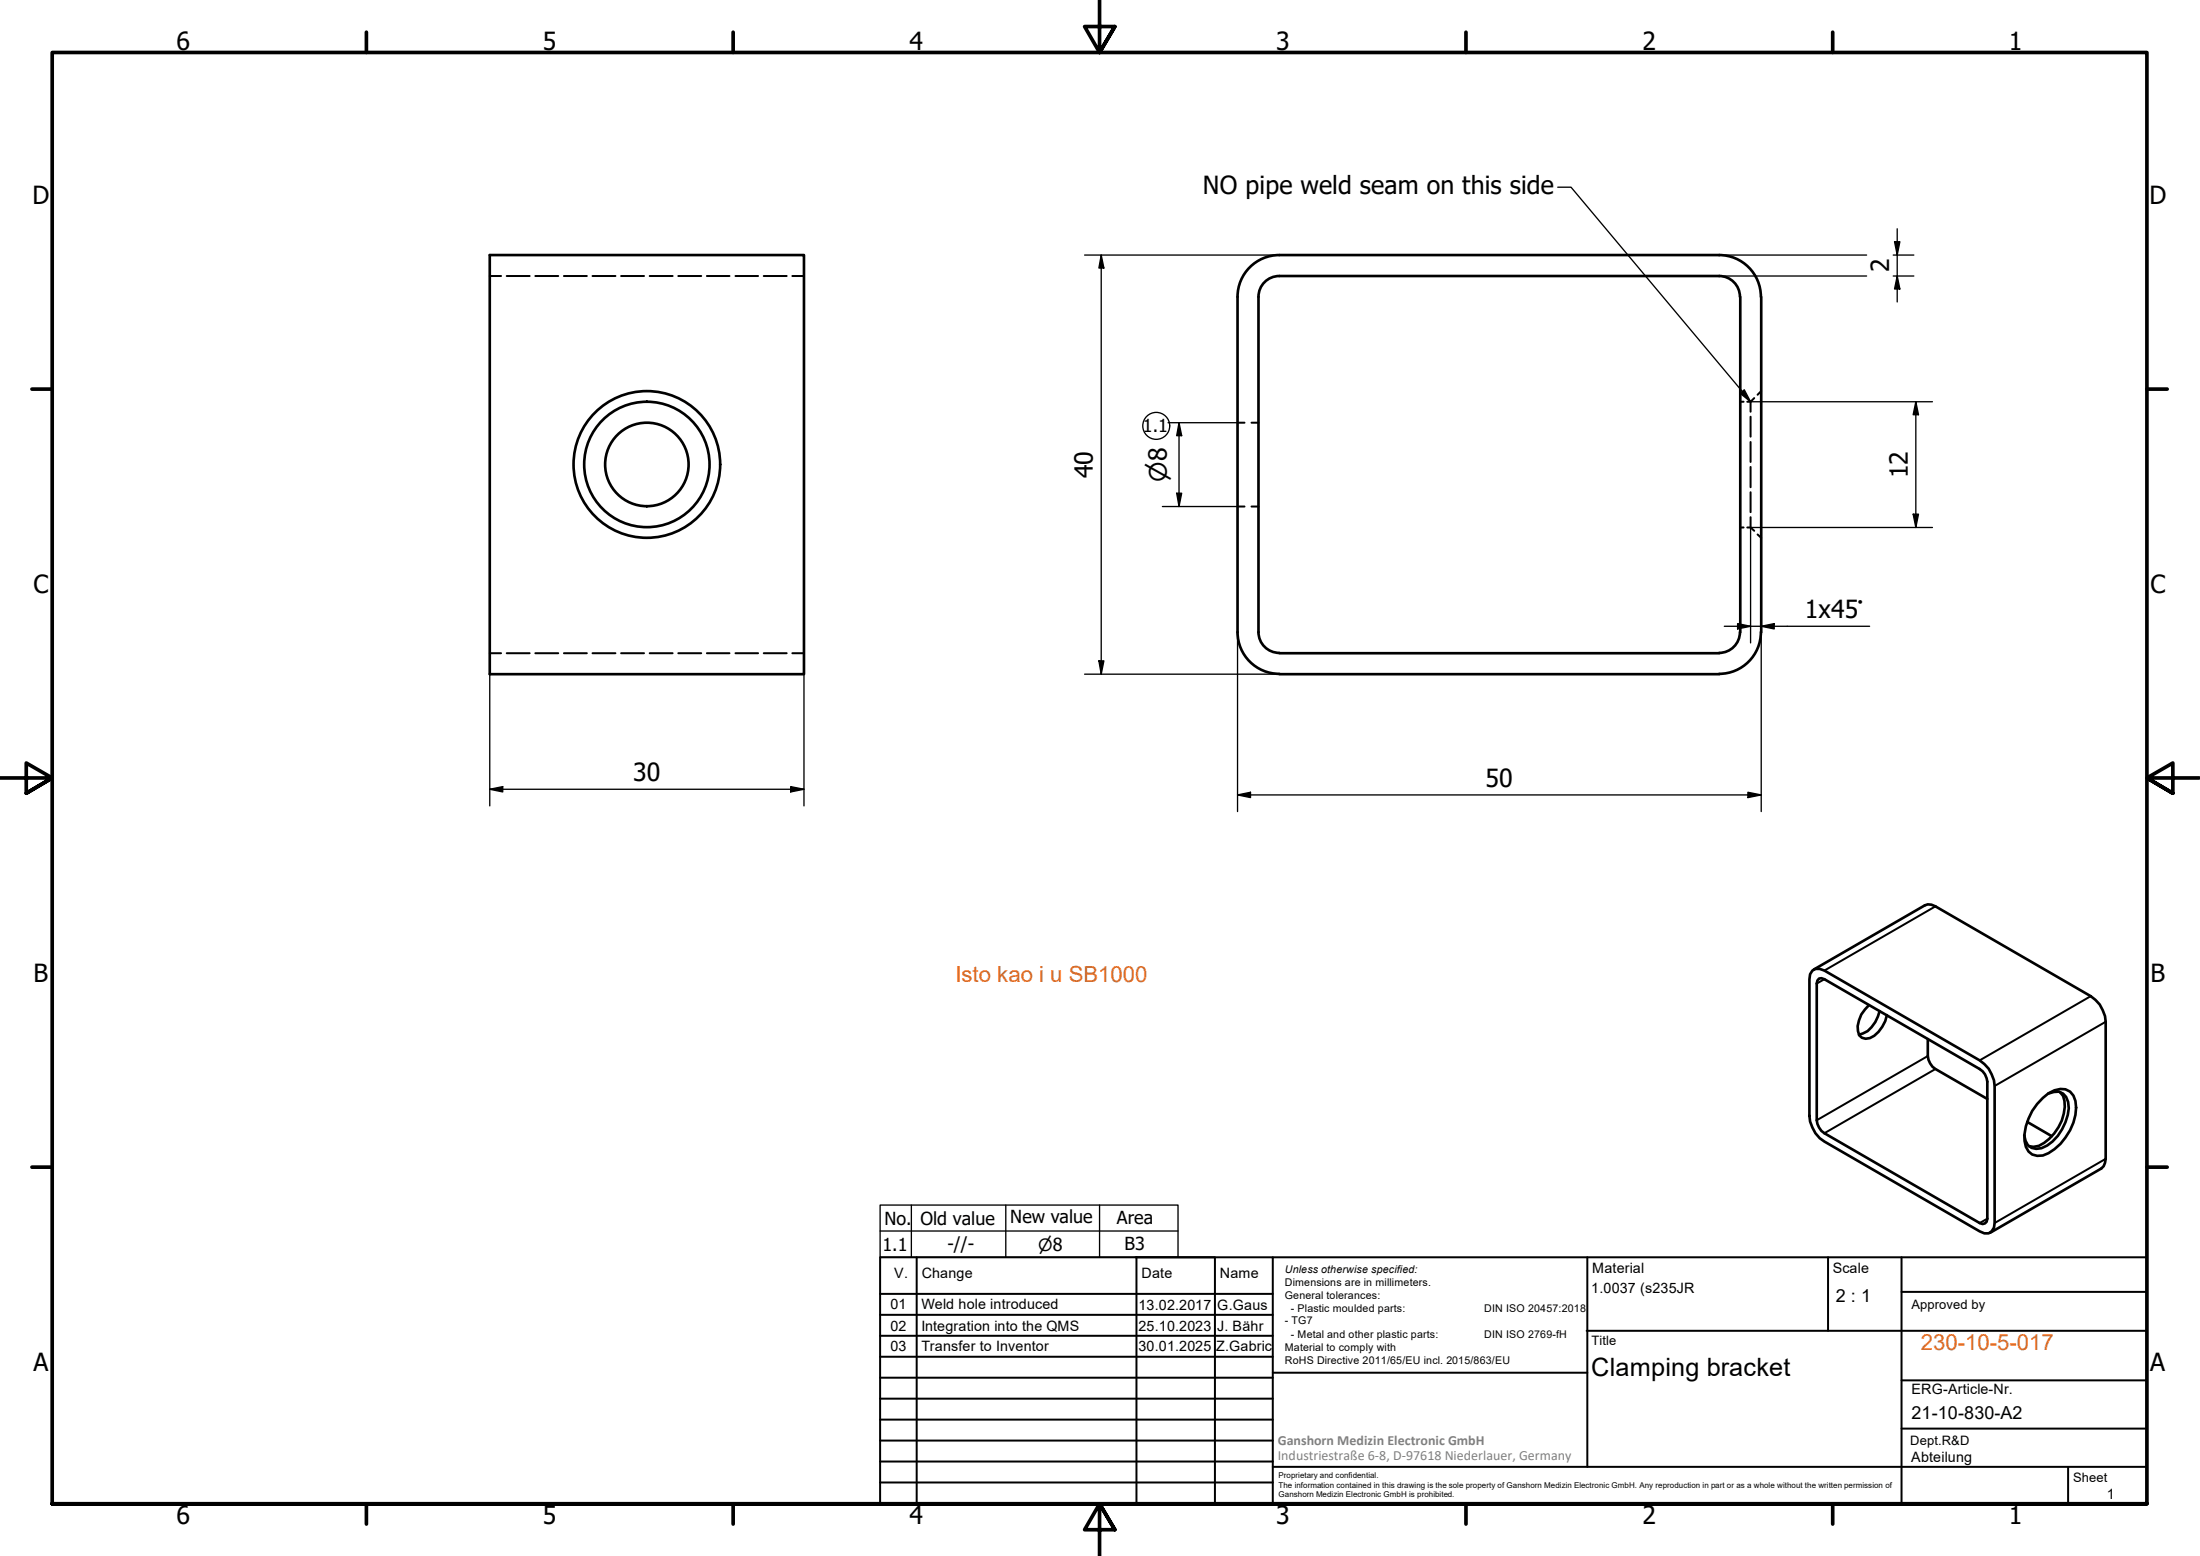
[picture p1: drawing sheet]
<svg xmlns="http://www.w3.org/2000/svg" width="420mm" height="297mm" viewBox="0 0 420 297" stroke-linecap="round" stroke-linejoin="round" font-family="sans-serif">
<!-- layer: Hidden (ISO) -->
<g fill="none" stroke="#000" stroke-width=".38">
<path d="M93.5 52.7h2.2M96.8 52.7h4.4M102.2 52.7h4.4M107.7 52.7h4.4M113.2 52.7h4.3M118.6 52.7h4.4M124.1 52.7h4.4M129.5 52.7h4.4M135 52.7h4.3M140.5 52.7h4.3M145.9 52.7h4.3M151.3 52.7h2.2"/>
<path d="M332.4 76.7h.6M333.7 76.7h.6M334.3 76.7v1.9M334.3 79.6v3.8M335 76l-.7 .7M336.4 74.7l-.7 .7M236.3 96.7h1.4M236.3 80.7h1.4M239 96.7h1.3M239 80.7h1.3M334.3 84.4v3.8M334.3 89.1v3.9"/>
<path d="M334.3 94v3.8M334.3 98.7v2M332.4 100.7h.6M333.7 100.7h.6M334.3 100.7l.7 .6M335.7 102l.7 .7M93.5 124.7h2.2M96.8 124.7h4.4M102.2 124.7h4.4M107.7 124.7h4.4M113.2 124.7h4.3M118.6 124.7h4.4"/>
<path d="M124.1 124.7h4.4M129.5 124.7h4.4M135 124.7h4.3M140.5 124.7h4.3M145.9 124.7h4.3M151.3 124.7h2.2"/>
</g>
<!-- layer: Visible (ISO) -->
<g fill="none" stroke="#000" stroke-width=".51">
<path d="M93.5 48.7h60v80h-60zM244.3 52.7a4 4 0 0 0-4 4v64M244.3 48.7a8 8 0 0 0-8 8v64M244.3 48.7h84a8 8 0 0 1 8 8M244.3 52.7h84a4 4 0 0 1 4 4M332.4 56.7v64M336.4 56.7v64M236.3 120.7a8 8 0 0 0 8 7.9M240.3 120.7a4 4 0 0 0 4 3.9M244.3 128.7h84.1M244.3 124.7h84.1M332.3 120.7a4 4 0 0 1-4 3.9"/>
<path d="M336.3 120.7a8 8 0 0 1-8 7.9M346.1 185.3l.6-.3h.8l.9 .3 29.7 17.1a6 6 0 0 1 2.8 4.9v26.2a1.74 1.74 0 0 1-.8 1.8 1.74 1.74 0 0 1-2-.2l-29.7-17.2a6 6 0 0 1-2.8-4.9v-26.1l.1-.9zM346.4 185.1l21.2-12.3 .6-.2 .7 .1 .7 .3 29.7 17.2a6 6 0 0 1 2.8 4.9v26.1l-.3 1.4-.5 .5-21.2 12.2M347.4 186.8l.5-.1 .5 .2 29.7 17.2a3.1 3.1 0 0 1 1.4 2.4v26.1l-.1 .6-.3 .3-.4 .2-.6-.2-29.7-17.2a3.3 3.3 0 0 1-1.4-2.4v-26.1l.1-.6zM356.9 191.9a5.7 5.7 0 0 0-2.1 4.9 1.58 1.58 0 0 0 2.3 1.4 5.9 5.9 0 0 0 3.3-4.4M359 193a5.6 5.6 0 0 1-4 4.5M368.2 198.4v3.2a3.3 3.3 0 0 0 1.4 2.5l9.9 5.7M387.2 214.2l4.7 2.7M390.1 209.6a4.9 4.9 0 0 1 4.4-1.7 3.2 3.2 0 0 1 2 3.5 10.5 10.5 0 0 1-6.4 9.2 2.72 2.72 0 0 1-3.4-2.8 10.7 10.7 0 0 1 3.4-8.2zM391.2 208.8l1-.3a2.21 2.21 0 0 1 2.8 1.9 8.3 8.3 0 0 1-2 6.4 5.6 5.6 0 0 1-4.1 2.5 2.4 2.4 0 0 1-2.3-2.6M393.4 208.5l.6 .7a8.1 8.1 0 0 1-2.6 8.2 3.9 3.9 0 0 1-3.9 1.4"/>
<circle cx="123.5" cy="88.7" r="14"/>
<circle cx="123.5" cy="88.7" r="12"/>
<circle cx="123.5" cy="88.7" r="8"/>
</g>
<!-- layer: Visible Narrow (ISO) -->
<path d="M369.6 173l-21.2 12.3M348.4 186.9l-1.4 .9M399.3 190.2l-21.2 12.2M402.1 195.1l-21.2 12.2M368.2 201.6l-21.2 12.3M369.6 204.1l-21.2 12.2M379.5 232.6l-1.4 .9M402.1 221.2l-21.2 12.3" fill="none" stroke="#000" stroke-width=".38"/>
<!-- layer: Border (ISO) -->
<g fill="none" stroke="#000" stroke-width=".7">
<path d="M70 6.1v3.9M140 6.1v3.9M210 0v10l-2.9-4.9h5.8l-2.9 4.9 2.9-4.9M280 6.1v3.9M350 6.1v3.9M6.1 74.3h3.9M410 74.3h3.9M0 148.5h10l-5-2.8v5.7l5-2.9-5 2.9M420 148.5h-10l5-2.8v5.7l-5-2.9 5 2.9M6.1 222.8h3.9M410 222.8h3.9M10 287.1v-277.1h400v277.1h-400h400"/>
<path d="M70 287.1v3.8M140 287.1v3.8M212.9 292l-2.9-4.9 2.9 4.9h-5.8l2.9-4.9v9.9M280 287.1v3.8M350 287.1v3.8"/>
</g>
<!-- layer: TitleBlock -->
<g fill="none" stroke="#000" stroke-width=".38">
<path d="M168.1 251h75M168.1 247h75M168.1 255h75M168.1 259h75M175.1 240v47M216.9 240h15M217 240v47M232 240v47M243.1 240.1v46.9h-75v-47h241.9v47.1h-167M303 254h107M303.1 240v40M349.1 240v14"/>
<path d="M363.2 240v47.1M363.2 246.6h46.8M168.1 271h75M168.1 263h75M168.1 267h75M168.1 275h75M168.1 279h75M243.1 262.1h60M363.2 272.7h46.8M363.2 263.5h46.8M168.1 283h75M216.9 287h15"/>
<path d="M243.1 280h166.9M395 280.1v7"/>
</g>
<!-- layer: Sketch Geometry (ISO) -->
<g fill="none" stroke="#000" stroke-width=".25">
<path d="M168.1 235h56.9M168.1 230h56.9v10h-56.9zM174.1 230v10M192.1 230v10M210 230v10"/>
<circle cx="220.8" cy="81.3" r="2.57"/>
</g>
<!-- layer: Dimension (ISO) -->
<g fill="none" stroke="#000" stroke-width=".25">
<path d="M207.1 48.7h37.2M210.3 48.7v80M210.3 48.7l.5 2.5h-.9zM328.4 48.7h28.1M328.4 52.7h28.1M361.6 48.7h3.9M361.6 52.7h3.9M361.8 46.2h1l-.5 2.5zM362.3 43.7v13.9M362.3 52.7l.5 2.5h-1zM334.3 76.7h34.8M365.9 76.7l.5 2.5h-1z"/>
<path d="M365.9 76.7v24M222 96.7h14.3M223.1 80.7h13.2M224.7 94.2h1l-.5 2.5zM225.2 80.7l.5 2.5h-1zM225.2 80.7v16M365.4 98.2h1l-.5 2.5zM329.3 119.6h27.8M331.9 119l2.4 .6-2.4 .5zM336.4 119.6l2.4-.6v1.1zM369.1 100.7h-34.8v22M93.5 128.7v25.1"/>
<path d="M153.5 128.7v25.1M207.1 128.7h37.2M209.9 126.2h.9l-.5 2.5zM236.3 120.7v34.2M336.4 120.7v34.2M93.5 150.7l2.5-.5v1zM93.5 150.7h60M151 150.2l2.5 .5-2.5 .5zM236.3 151.8l2.5-.6v1.1zM236.3 151.8h100.1M333.8 151.2l2.6 .6-2.6 .5z"/>
</g>
<g fill="#000">
<path d="M210.3 48.7l.5 2.5h-.9zM361.8 46.2h1l-.5 2.5zM362.3 52.7l.5 2.5h-1zM365.9 76.7l.5 2.5h-1zM224.7 94.2h1l-.5 2.5zM225.2 80.7l.5 2.5h-1zM365.4 98.2h1l-.5 2.5zM336.4 119.6l2.4-.6v1.1zM209.9 126.2h.9l-.5 2.5zM331.9 119l2.4 .6-2.4 .5zM93.5 150.7l2.5-.5v1zM151 150.2l2.5 .5-2.5 .5z"/>
<path d="M236.3 151.8l2.5-.6v1.1zM333.8 151.2l2.6 .6-2.6 .5z"/>
</g>
<!-- layer: Symbol (ISO) -->
<path d="M297.5 35.7h2.5l34.3 41M332.4 75.1l.7-.7 1.2 2.3z" fill="none" stroke="#000" stroke-width=".25"/>
<path d="M332.4 75.1l.7-.7 1.2 2.3z" fill="#000"/>
<g font-size="4.8">
<text x="33.7" y="9.6">6</text>
<text x="103.7" y="9.6">5</text>
<text x="173.7" y="9.6">4</text>
<text x="243.7" y="9.6">3</text>
<text x="313.7" y="9.6">2</text>
<text x="383.7" y="9.6">1</text>
<text x="6.2" y="38.9">D</text>
<text x="229.7" y="37.1">NO pipe weld seam on this side</text>
<text x="410.5" y="38.9">D</text>
<text x="360.8" y="52" transform="rotate(-90 360.8 52)">2</text>
<text x="208.7" y="91.3" transform="rotate(-90 208.7 91.3)">40</text>
<text x="364.4" y="91.3" transform="rotate(-90 364.4 91.3)">12</text>
<text x="6.4" y="113.1">C</text>
<text x="410.7" y="113.1">C</text>
<text x="344.7" y="118">1x45°</text>
<text x="120.9" y="149.1">30</text>
<text x="283.7" y="150.2">50</text>
<text x="6.4" y="187.4">B</text>
<text x="410.7" y="187.4">B</text>
<text x="6.4" y="261.7">A</text>
<text x="303.9" y="262.7">Clamping bracket</text>
<text x="410.7" y="261.7">A</text>
<text x="33.7" y="290.9">6</text>
<text x="103.7" y="290.9">5</text>
<text x="173.7" y="290.9">4</text>
<text x="243.7" y="290.9">3</text>
<text x="313.7" y="290.9">2</text>
<text x="383.7" y="290.9">1</text>
</g>
<text font-size="4.6" x="222.8" y="91.9" transform="rotate(-90 222.8 91.9)">⌀8</text>
<g font-size="4.2" fill="#ff6200">
<text x="182.5" y="187.4">Isto kao i u SB1000</text>
<text x="366.8" y="257.7">230-10-5-017</text>
</g>
<g font-size="3.4">
<text x="218.2" y="82.5">1.1</text>
<text x="168.9" y="233.8">No.</text>
<text x="175.8" y="233.9">Old value</text>
<text x="192.9" y="233.5">New value</text>
<text x="213.3" y="233.7">Area</text>
<text x="168.5" y="238.7">1.1</text>
<text x="181" y="238.7">-//-</text>
<text x="214.8" y="238.6">B3</text>
<text x="350.6" y="248.5">2 : 1</text>
<text x="365.1" y="270.9">21-10-830-A2</text>
</g>
<text font-size="3.2" x="198.2" y="238.9">⌀8</text>
<g font-size="2.7">
<text x="170.8" y="244">V.</text>
<text x="176" y="244">Change</text>
<text x="218" y="244">Date</text>
<text x="233" y="244">Name</text>
<text x="304.1" y="243">Material</text>
<text x="350" y="243.1">Scale</text>
<text x="170.1" y="249.9">01</text>
<text x="176" y="249.9">Weld hole introduced</text>
<text x="217.4" y="250">13.02.2017</text>
<text x="232.5" y="250">G.Gaus</text>
<text x="303.9" y="246.8">1.0037 (s235JR</text>
<text x="170.1" y="254">02</text>
<text x="170.1" y="257.9">03</text>
<text x="176" y="254">Integration into the QMS</text>
<text x="176" y="257.9">Transfer to Inventor</text>
<text x="217.4" y="254">25.10.2023 J. Bähr</text>
<text x="217.4" y="257.9">30.01.2025</text>
<text x="232.3" y="258">Z.Gabric</text>
<text x="365.1" y="266.1">ERG-Article-Nr.</text>
<text x="365" y="279">Abteilung</text>
<text x="402.3" y="286.2">1</text>
</g>
<g font-size="2.7" fill="#808080">
<text x="244" y="275.8">Ganshorn Medizin Electronic GmbH</text>
<text x="244" y="278.7">Industriestraße 6-8, D-97618 Niederlauer, Germany</text>
</g>
<g font-size="2.5">
<text x="365.1" y="249.9">Approved by</text>
<text x="304" y="256.8">Title</text>
<text x="364.8" y="275.8">Dept.R&amp;D</text>
<text x="395.9" y="282.9">Sheet</text>
</g>
<g font-size="2">
<text x="245.4" y="242.9">Unless otherwise specified:</text>
<text x="245.4" y="245.4">Dimensions are in millimeters.</text>
<text x="245.4" y="247.9">General tolerances:</text>
<text x="246.5" y="250.4">- Plastic moulded parts:</text>
<text x="283.5" y="250.4">DIN ISO 20457:2018</text>
<text x="245.4" y="252.8">- TG7</text>
<text x="245.4" y="257.9">Material to comply with</text>
<text x="246.5" y="255.4">- Metal and other plastic parts:</text>
<text x="283.5" y="255.4">DIN ISO 2769-fH</text>
<text x="245.4" y="260.3">RoHS Directive 2011/65/EU incl. 2015/863/EU</text>
</g>
<g font-size="1.5">
<text x="244.2" y="282.2">Proprietary and confidential.</text>
<text x="244.2" y="284">The information contained in this drawing is the sole property of Ganshorn Medizin Electronic GmbH. Any reproduction in part or as a whole without the written permission of</text>
<text x="244.2" y="285.8">Ganshorn Medizin Electronic GmbH is prohibited.</text>
</g>
</svg>
